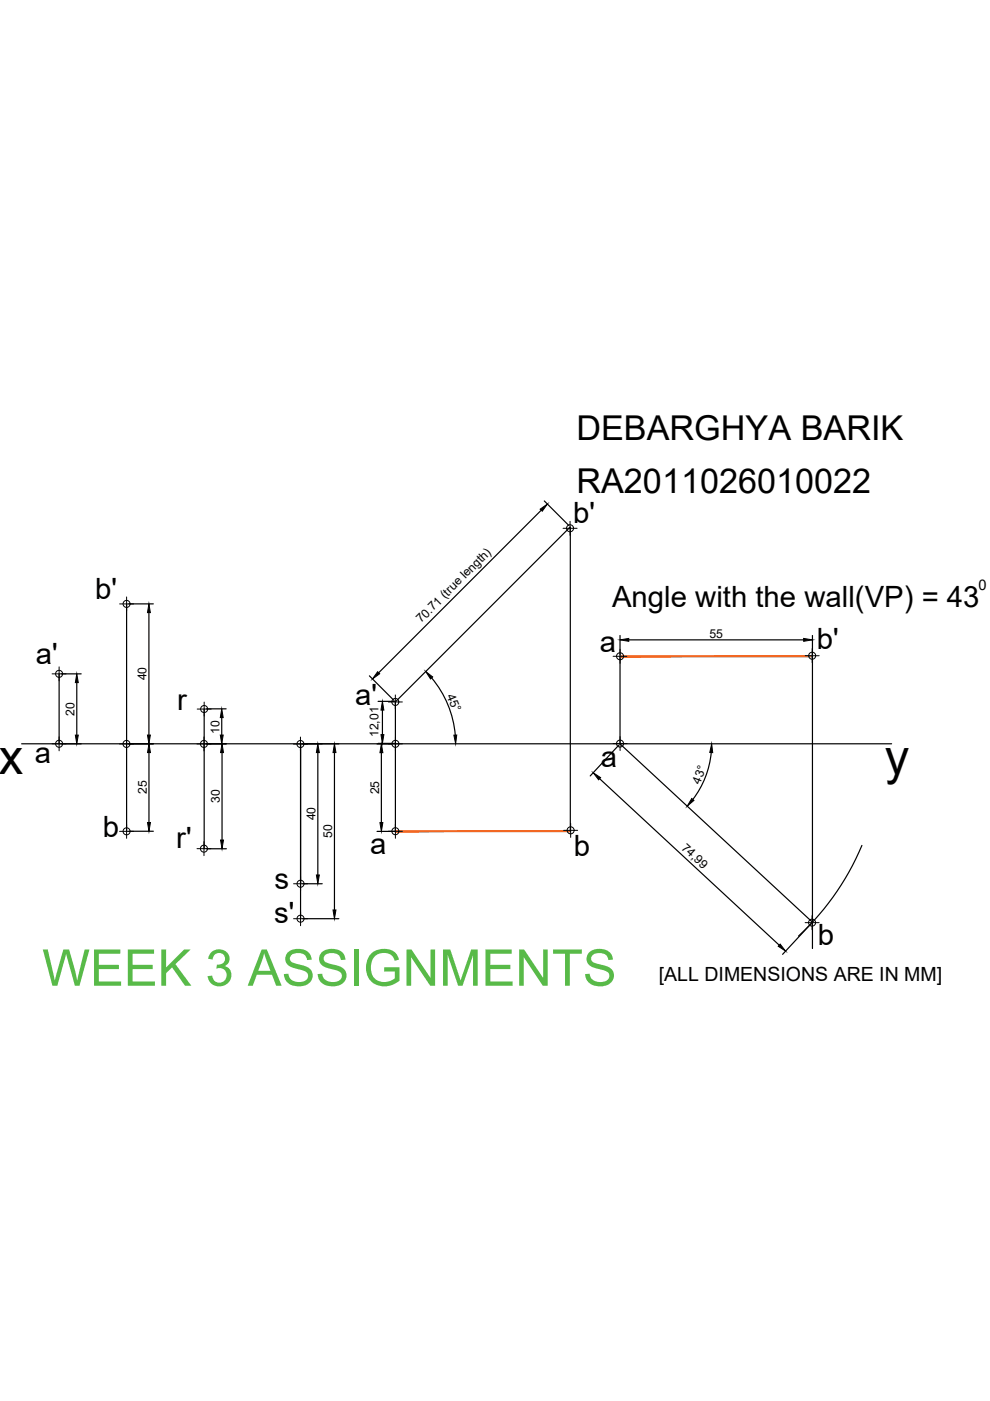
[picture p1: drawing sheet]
<svg xmlns="http://www.w3.org/2000/svg" width="210mm" height="297mm" viewBox="0 0 210 297" stroke-linecap="round" stroke-linejoin="round" font-family="sans-serif">
<!-- layer: 0 -->
<g fill="none" stroke="#000" stroke-width=".25">
<path d="M114.7 108.2l-34.4 34.4M115.4 106.2l5.2 5.2M26.8 128v48.2M27.3 128h5.2M31.6 129.9v25.9M131.5 134.7v4.1M131.5 139.2v18.5M133.3 135.7h37.1M172.3 134.7v4.1M172.3 139.2v61.9M4.6 157.7h184.4M12.5 142.9v14.8"/>
<path d="M13 142.9h4.2M16.3 144.7v11.2M31.6 159.6v14.8M43.3 150.3v29.7M43.8 150.3h4.1M47 152.1v3.7M47.1 159.6v18.5M67.4 159.6v25.9M70.9 159.6v33.3M78.3 143.3l5.2 5.2M79.9 157.7h3.2M80.2 157.6h3.5"/>
<path d="M80.2 148.7h3.5M80.9 159.6v14.8M81.1 150.6v5.2M91.5 143.7a21.7 21.7 0 0 1 5 12.1M131.1 158l-6 6.5M131.5 157.7l40.8 37.8M150.8 159.5a19.4 19.4 0 0 1-3.9 10M27.3 176.2h5.2M43.8 180h4.2M79.9 176.3h3.9M83.8 176.2v-27.4l37.1-37.1v64.5M127.1 165.1l38.1 35.3"/>
<path d="M182.7 179.2a55.5 55.5 0 0 1-13.4 19.3M63.7 187.4v-29.7v37.1M64.2 187.4h4.1M64.2 194.8h7.6M171.9 195.9l-6 6.4"/>
</g>
<g fill="none" stroke="#000" stroke-width=".21">
<path d="M119.4 112h3M120.9 110.5v3M25.4 128h2.9M26.8 126.6v2.9M130 139.1h3M131.5 137.7v2.9M170.7 139h3M172.2 137.5v3M11 142.9h3M11 157.7h3M12.5 141.4v3M12.5 156.2v3"/>
<path d="M25.3 157.7h3M26.8 156.2v3M41.8 157.7h2.9M41.8 150.3h3M43.2 156.2v3M43.3 148.9v2.9M62.2 157.8h3M63.7 156.3v2.9M82.3 148.8h3M82.4 157.7h2.9M83.8 147.3v3M83.8 156.2v3"/>
<path d="M130 157.7h3M131.5 156.2v2.9M25.4 176.3h2.9M26.8 174.8v2.9M41.8 179.9h2.9M43.2 178.4v3M82.3 176.2h3M83.8 174.8v2.9M119.5 176.1h3M121 174.6v2.9M62.2 194.8h3M62.2 187.4h3"/>
<path d="M63.7 185.9v3M63.7 193.3v3M170.7 195.6h3M172.2 194.1v3"/>
<circle cx="120.9" cy="112" r=".75"/>
<circle cx="26.8" cy="128" r=".75"/>
<circle cx="131.5" cy="139.1" r=".75"/>
<circle cx="172.2" cy="139" r=".75"/>
<circle cx="12.5" cy="157.7" r=".75"/>
<circle cx="12.5" cy="142.9" r=".75"/>
<circle cx="26.8" cy="157.7" r=".75"/>
<circle cx="43.2" cy="157.7" r=".75"/>
<circle cx="43.3" cy="150.3" r=".75"/>
<circle cx="63.7" cy="157.7" r=".75"/>
<circle cx="83.8" cy="148.8" r=".75"/>
<circle cx="83.8" cy="157.7" r=".75"/>
<circle cx="131.5" cy="157.7" r=".75"/>
<circle cx="26.8" cy="176.3" r=".75"/>
<circle cx="43.2" cy="179.9" r=".75"/>
<circle cx="83.8" cy="176.2" r=".75"/>
<circle cx="121" cy="176" r=".75"/>
<circle cx="63.7" cy="187.4" r=".75"/>
<circle cx="63.7" cy="194.8" r=".75"/>
<circle cx="172.2" cy="195.6" r=".75"/>
</g>
<g fill="#f26722" stroke="#f26722" stroke-width=".21">
<path d="M83.8 176.1v.3l37.1-.3zM83.8 176.4l37.1-.3v.3z"/>
<path d="M131.5 139.1v.2l40.8-.2zM131.5 139.3l40.8-.2v.2z"/>
</g>
<g fill="#000" stroke="#000" stroke-width=".21">
<path d="M114.5 108l1.6-1.1-1.1 1.5zM31.6 128l.3 1.9h-.6zM131.5 135.7l1.8-.3v.6zM170.4 135.4l1.9 .3-1.9 .3zM16.3 142.9l.3 1.8h-.6zM16 155.9h.6l-.3 1.8zM31.3 155.8h.6l-.3 1.9zM31.6 157.7l.3 1.9h-.6zM46.7 155.8h.6l-.3 1.9zM47 150.3l.3 1.8h-.6zM47.1 157.7l.3 1.9h-.6zM67.4 157.7l.3 1.9h-.6z"/>
<path d="M70.9 157.7l.3 1.9h-.6zM80.1 142.4l.4 .5-1.5 1.1zM80.9 157.7l.3 1.9h-.6zM80.8 155.8h.6l-.3 1.8zM81.1 148.7l.3 1.9h-.6zM90.3 142.4l1.4 1.1-.4 .5zM96.2 155.9l.6-.1-.2 1.9zM150.9 157.7l.2 1.9-.6-.1zM31.3 174.4h.6l-.3 1.8zM46.8 178.1h.6l-.3 1.9zM80.6 174.4h.6l-.3 1.9zM125.8 163.8l1.5 1.1-.4 .4z"/>
<path d="M146.7 169.3l.4 .4-1.4 1.2zM67.1 185.5h.6l-.3 1.9zM70.6 192.9h.6l-.3 1.9zM165.4 200.2l1.2 1.5-1.6-1.1z"/>
</g>
<text font-size="10.7" fill="#58ba48" x="8.9" y="209">WEEK 3 ASSIGNMENTS</text>
<g font-size="10.4">
<text x="-.4" y="164.2">x</text>
<text x="187.6" y="164.1">y</text>
</g>
<g font-size="7.3">
<text x="122.2" y="93.2">DEBARGHYA BARIK</text>
<text x="122.2" y="104.4">RA2011026010022</text>
</g>
<g font-size="6.2">
<text x="121.5" y="111">b'</text>
<text x="20.2" y="127">b'</text>
<text x="129.8" y="128.6">Angle with the wall(VP) = 43</text>
<text x="173.2" y="137.5">b'</text>
<text x="7.6" y="140.8">a'</text>
<text x="127.2" y="138.2">a</text>
<text x="75.3" y="149.5">a'</text>
<text x="37.5" y="150.5">r</text>
<text x="7.4" y="161.7">a</text>
<text x="127.4" y="162.5">a</text>
<text x="21.8" y="177.4">b</text>
<text x="37.4" y="179.7">r'</text>
<text x="78.5" y="181.1">a</text>
<text x="121.7" y="181.4">b</text>
<text x="58.2" y="188.4">s</text>
<text x="58.1" y="195.7">s'</text>
<text x="173.4" y="200.4">b</text>
</g>
<text font-size="4.1" x="139.7" y="208">[ALL DIMENSIONS ARE IN MM]</text>
<text font-size="3.1" x="207.5" y="125.1">0</text>
<g font-size="2.6">
<text x="89.3" y="132.2" transform="rotate(-45 89.3 132.2)">70.71 (true length)</text>
<text x="150.4" y="135.2">55</text>
<text x="31.1" y="144.3" transform="rotate(-90 31.1 144.3)">40</text>
<text x="94.7" y="147.5" transform="rotate(68 94.7 147.5)">45°</text>
<text x="15.8" y="151.7" transform="rotate(-90 15.8 151.7)">20</text>
<text x="46.5" y="155.5" transform="rotate(-90 46.5 155.5)">10</text>
<text x="80.3" y="156.3" transform="rotate(-90 80.3 156.3)">12,01</text>
<text x="148.4" y="166.4" transform="rotate(-69 148.4 166.4)">43°</text>
<text x="31.1" y="168.4" transform="rotate(-90 31.1 168.4)">25</text>
<text x="46.6" y="170.3" transform="rotate(-90 46.6 170.3)">30</text>
<text x="66.9" y="173.9" transform="rotate(-90 66.9 173.9)">40</text>
<text x="80.4" y="168.4" transform="rotate(-90 80.4 168.4)">25</text>
<text x="70.4" y="177.7" transform="rotate(-90 70.4 177.7)">50</text>
<text x="144.3" y="179.9" transform="rotate(43 144.3 179.9)">74,99</text>
</g>
</svg>
